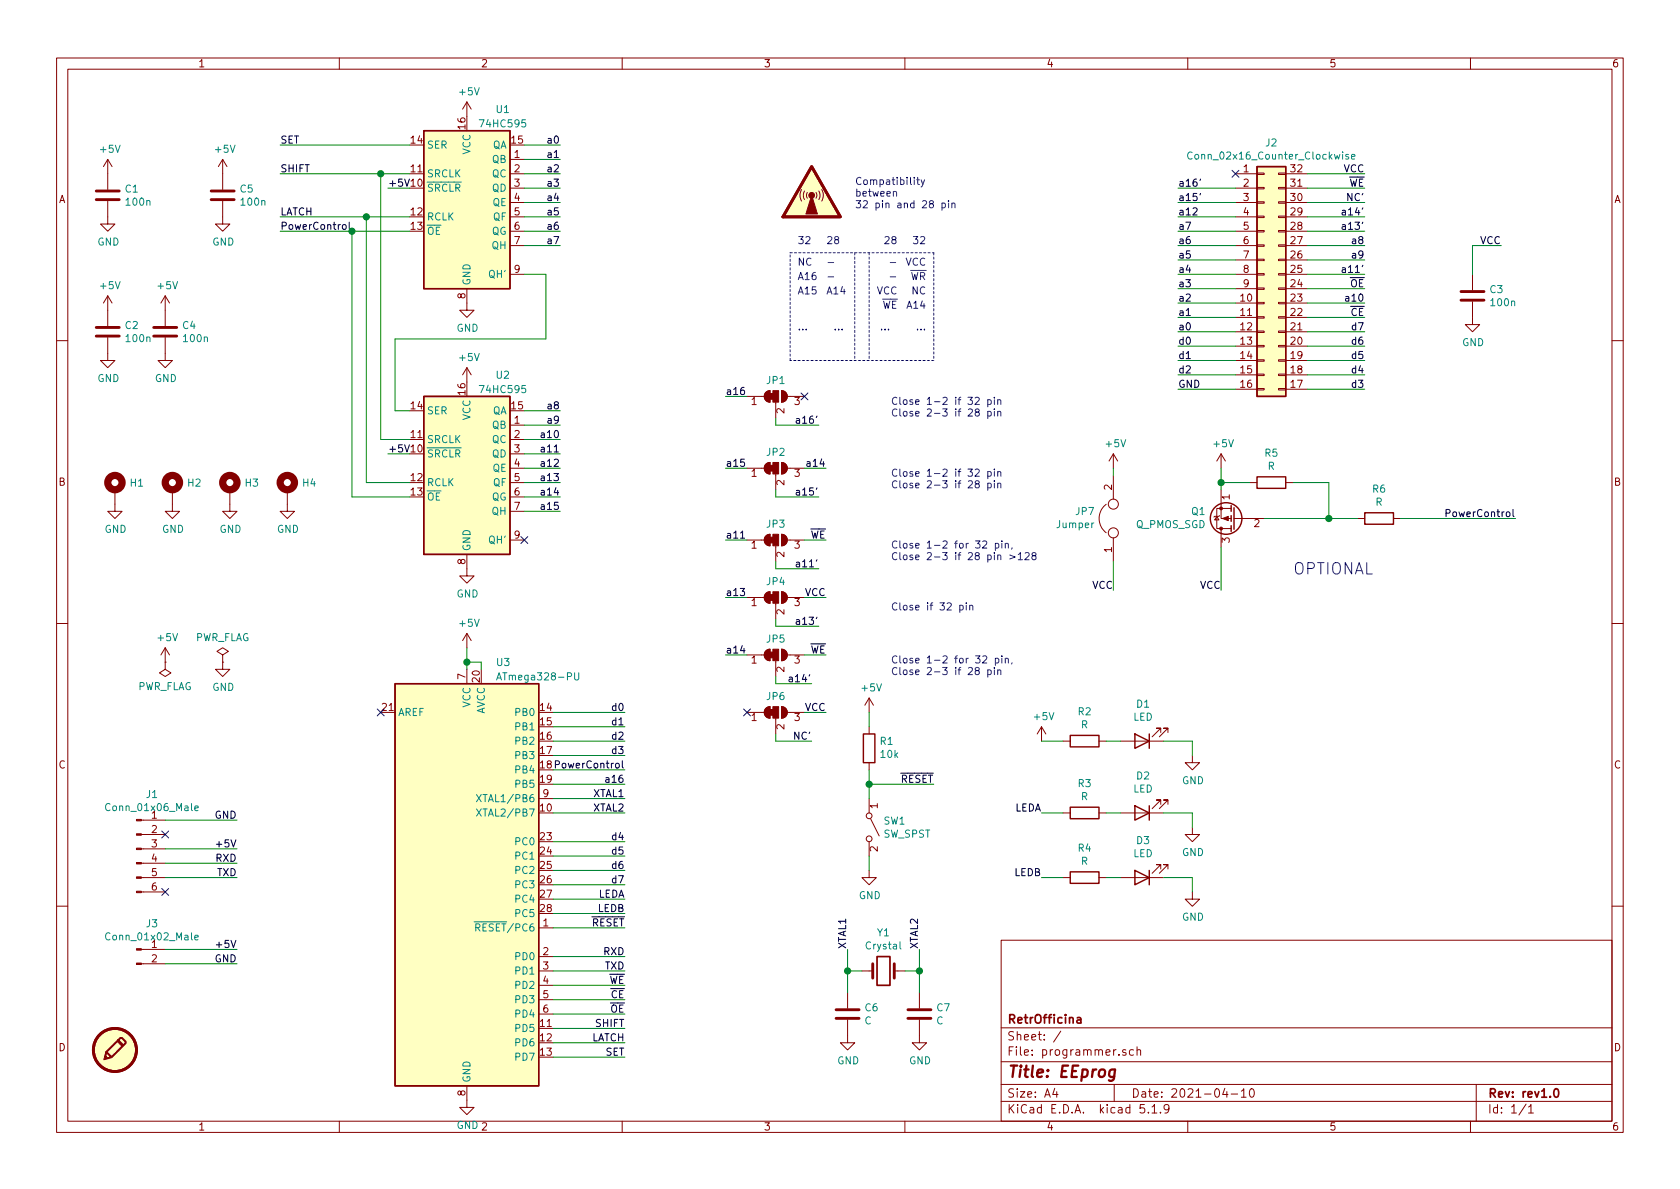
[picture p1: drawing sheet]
EESchema Schematic File Version 4
EELAYER 30 0
EELAYER END
$Descr A4 11693 8268
encoding utf-8
Sheet 1 1
Title "EEprog"
Date "2021-04-10"
Rev "rev1.0"
Comp "RetrOfficina"
Comment1 ""
Comment2 ""
Comment3 ""
Comment4 ""
$EndDescr
$Comp
L Lapis:GraphicSymbol SYM1
U 1 1
P 800 7300
F 0 "SYM1" H 800 7500 50  0001 C CNN
F 1 "GraphicSymbol" H 800 7125 50  0001 C CNN
F 2 "" H 980 7300 50  0001 L CNN
F 3 "" H 800 7350 50  0001 C CNN
F 4 "" H 800 7300 50  0001 C CNN "Manufacturer ref."
F 5 "" H 800 7300 50  0001 C CNN "Manufacturer"
F 6 "" H 800 7300 50  0001 C CNN "Mount"
	1    800  7300
	1    0    0    -1  
$EndComp
$Comp
L 74xx:74HC595 U1
U 1 1
P 3250 1400
F 0 "U1" H 3500 2050 50  0000 C CNN
F 1 "74HC595" H 3500 1950 50  0000 C CNN
F 2 "Package_DIP:DIP-16_W7.62mm_Socket_LongPads" H 3250 1400 50  0001 C CNN
F 3 "http://www.ti.com/lit/ds/symlink/sn74hc595.pdf" H 3250 1400 50  0001 C CNN
	1    3250 1400
	1    0    0    -1  
$EndComp
$Comp
L 74xx:74HC595 U2
U 1 1
P 3250 3250
F 0 "U2" H 3500 3900 50  0000 C CNN
F 1 "74HC595" H 3500 3800 50  0000 C CNN
F 2 "Package_DIP:DIP-16_W7.62mm_Socket_LongPads" H 3250 3250 50  0001 C CNN
F 3 "http://www.ti.com/lit/ds/symlink/sn74hc595.pdf" H 3250 3250 50  0001 C CNN
	1    3250 3250
	1    0    0    -1  
$EndComp
Wire Wire Line
	3650 1900 3800 1900
Wire Wire Line
	3800 1900 3800 2350
Wire Wire Line
	3800 2350 2750 2350
Wire Wire Line
	2750 2350 2750 2850
Wire Wire Line
	2750 2850 2850 2850
$Comp
L MCU_Microchip_ATmega:ATmega328-PU U3
U 1 1
P 3250 6150
F 0 "U3" H 3450 7700 50  0000 L CNN
F 1 "ATmega328-PU" H 3450 7600 50  0000 L CNN
F 2 "Package_DIP:DIP-28_W7.62mm" H 3250 6150 50  0001 C CIN
F 3 "http://ww1.microchip.com/downloads/en/DeviceDoc/ATmega328_P%20AVR%20MCU%20with%20picoPower%20Technology%20Data%20Sheet%2040001984A.pdf" H 3250 6150 50  0001 C CNN
	1    3250 6150
	1    0    0    -1  
$EndComp
$Comp
L power:GND #PWR012
U 1 1
P 3250 2100
F 0 "#PWR012" H 3250 1850 50  0001 C CNN
F 1 "GND" H 3255 1927 50  0000 C CNN
F 2 "" H 3250 2100 50  0001 C CNN
F 3 "" H 3250 2100 50  0001 C CNN
	1    3250 2100
	1    0    0    -1  
$EndComp
$Comp
L power:+5V #PWR011
U 1 1
P 3250 800
F 0 "#PWR011" H 3250 650 50  0001 C CNN
F 1 "+5V" H 3265 973 50  0000 C CNN
F 2 "" H 3250 800 50  0001 C CNN
F 3 "" H 3250 800 50  0001 C CNN
	1    3250 800 
	1    0    0    -1  
$EndComp
$Comp
L power:+5V #PWR013
U 1 1
P 3250 2650
F 0 "#PWR013" H 3250 2500 50  0001 C CNN
F 1 "+5V" H 3265 2823 50  0000 C CNN
F 2 "" H 3250 2650 50  0001 C CNN
F 3 "" H 3250 2650 50  0001 C CNN
	1    3250 2650
	1    0    0    -1  
$EndComp
$Comp
L power:GND #PWR014
U 1 1
P 3250 3950
F 0 "#PWR014" H 3250 3700 50  0001 C CNN
F 1 "GND" H 3255 3777 50  0000 C CNN
F 2 "" H 3250 3950 50  0001 C CNN
F 3 "" H 3250 3950 50  0001 C CNN
	1    3250 3950
	1    0    0    -1  
$EndComp
Wire Wire Line
	3650 1000 3900 1000
Text Label 3900 1000 2    50   ~ 0
a0
Wire Wire Line
	3650 1100 3900 1100
Text Label 3900 1100 2    50   ~ 0
a1
Wire Wire Line
	3650 1200 3900 1200
Text Label 3900 1200 2    50   ~ 0
a2
Wire Wire Line
	3650 1300 3900 1300
Text Label 3900 1300 2    50   ~ 0
a3
Wire Wire Line
	3650 1400 3900 1400
Text Label 3900 1400 2    50   ~ 0
a4
Wire Wire Line
	3650 1500 3900 1500
Text Label 3900 1500 2    50   ~ 0
a5
Wire Wire Line
	3650 1600 3900 1600
Text Label 3900 1600 2    50   ~ 0
a6
Wire Wire Line
	3650 1700 3900 1700
Text Label 3900 1700 2    50   ~ 0
a7
Wire Wire Line
	3650 2850 3900 2850
Text Label 3900 2850 2    50   ~ 0
a8
Wire Wire Line
	3650 2950 3900 2950
Text Label 3900 2950 2    50   ~ 0
a9
Wire Wire Line
	3650 3050 3900 3050
Text Label 3900 3050 2    50   ~ 0
a10
Wire Wire Line
	3650 3150 3900 3150
Text Label 3900 3150 2    50   ~ 0
a11
Wire Wire Line
	3650 3250 3900 3250
Text Label 3900 3250 2    50   ~ 0
a12
Wire Wire Line
	3650 3350 3900 3350
Text Label 3900 3350 2    50   ~ 0
a13
Wire Wire Line
	3650 3450 3900 3450
Text Label 3900 3450 2    50   ~ 0
a14
Wire Wire Line
	3650 3550 3900 3550
Text Label 3900 3550 2    50   ~ 0
a15
Wire Wire Line
	2850 1600 2450 1600
Wire Wire Line
	2850 3450 2450 3450
Text Label 10450 1700 2    50   ~ 0
VCC
Wire Wire Line
	10450 1700 10250 1700
Wire Wire Line
	2850 1000 1950 1000
Wire Wire Line
	2850 3350 2550 3350
Wire Wire Line
	2550 1500 2850 1500
Wire Wire Line
	2550 1500 1950 1500
Connection ~ 2550 1500
$Comp
L Mechanical:MountingHole_Pad H1
U 1 1
P 800 3400
F 0 "H1" H 900 3449 50  0000 L CNN
F 1 "MountingHole_Pad" H 900 3358 50  0001 L CNN
F 2 "MountingHole:MountingHole_3.2mm_M3_Pad" H 800 3400 50  0001 C CNN
F 3 "~" H 800 3400 50  0001 C CNN
	1    800  3400
	1    0    0    -1  
$EndComp
$Comp
L Mechanical:MountingHole_Pad H2
U 1 1
P 1200 3400
F 0 "H2" H 1300 3449 50  0000 L CNN
F 1 "MountingHole_Pad" H 1300 3358 50  0001 L CNN
F 2 "MountingHole:MountingHole_3.2mm_M3_Pad" H 1200 3400 50  0001 C CNN
F 3 "~" H 1200 3400 50  0001 C CNN
	1    1200 3400
	1    0    0    -1  
$EndComp
$Comp
L Mechanical:MountingHole_Pad H3
U 1 1
P 1600 3400
F 0 "H3" H 1700 3449 50  0000 L CNN
F 1 "MountingHole_Pad" H 1700 3358 50  0001 L CNN
F 2 "MountingHole:MountingHole_3.2mm_M3_Pad" H 1600 3400 50  0001 C CNN
F 3 "~" H 1600 3400 50  0001 C CNN
	1    1600 3400
	1    0    0    -1  
$EndComp
$Comp
L Mechanical:MountingHole_Pad H4
U 1 1
P 2000 3400
F 0 "H4" H 2100 3449 50  0000 L CNN
F 1 "MountingHole_Pad" H 2100 3358 50  0001 L CNN
F 2 "MountingHole:MountingHole_3.2mm_M3_Pad" H 2000 3400 50  0001 C CNN
F 3 "~" H 2000 3400 50  0001 C CNN
	1    2000 3400
	1    0    0    -1  
$EndComp
Wire Wire Line
	1150 5700 1650 5700
Wire Wire Line
	1150 5900 1650 5900
Wire Wire Line
	1150 6000 1650 6000
Wire Wire Line
	1150 6100 1650 6100
Text Label 1650 5700 2    50   ~ 0
GND
Text Label 1650 5900 2    50   ~ 0
+5V
Text Label 1650 6000 2    50   ~ 0
RXD
Text Label 1650 6100 2    50   ~ 0
TXD
Wire Wire Line
	2450 1600 2450 3450
Wire Wire Line
	3850 6350 4350 6350
Wire Wire Line
	3850 6450 4350 6450
Text Label 4350 6450 2    50   ~ 0
~RESET
Text Label 6500 5450 2    50   ~ 0
~RESET
Wire Wire Line
	6500 5450 6050 5450
Wire Wire Line
	6050 5550 6050 5450
Connection ~ 6050 5450
Wire Wire Line
	6050 5450 6050 5350
$Comp
L Switch:SW_SPST SW1
U 1 1
P 6050 5750
F 0 "SW1" V 6004 5848 50  0000 L CNN
F 1 "SW_SPST" V 6095 5848 50  0000 L CNN
F 2 "Button_Switch_THT:SW_PUSH_6mm_H4.3mm" H 6050 5750 50  0001 C CNN
F 3 "~" H 6050 5750 50  0001 C CNN
	1    6050 5750
	0    1    1    0   
$EndComp
Wire Wire Line
	6050 5950 6050 6050
$Comp
L power:GND #PWR019
U 1 1
P 6050 6050
F 0 "#PWR019" H 6050 5800 50  0001 C CNN
F 1 "GND" H 6055 5877 50  0000 C CNN
F 2 "" H 6050 6050 50  0001 C CNN
F 3 "" H 6050 6050 50  0001 C CNN
	1    6050 6050
	1    0    0    -1  
$EndComp
$Comp
L Device:R R1
U 1 1
P 6050 5200
F 0 "R1" H 5980 5154 50  0000 R CNN
F 1 "10k" H 5980 5245 50  0000 R CNN
F 2 "Resistor_THT:R_Axial_DIN0204_L3.6mm_D1.6mm_P7.62mm_Horizontal" V 5980 5200 50  0001 C CNN
F 3 "~" H 6050 5200 50  0001 C CNN
	1    6050 5200
	-1   0    0    1   
$EndComp
$Comp
L power:+5V #PWR018
U 1 1
P 6050 4950
F 0 "#PWR018" H 6050 4800 50  0001 C CNN
F 1 "+5V" H 6065 5123 50  0000 C CNN
F 2 "" H 6050 4950 50  0001 C CNN
F 3 "" H 6050 4950 50  0001 C CNN
	1    6050 4950
	1    0    0    -1  
$EndComp
Wire Wire Line
	6050 4950 6050 5050
Wire Wire Line
	8600 2400 8200 2400
Wire Wire Line
	8600 2500 8200 2500
Wire Wire Line
	8600 2600 8200 2600
Text Label 8200 2400 0    50   ~ 0
d0
Text Label 8200 2500 0    50   ~ 0
d1
Text Label 8200 2600 0    50   ~ 0
d2
Wire Wire Line
	3850 6150 4350 6150
Text Label 4350 6150 2    50   ~ 0
d7
Text Label 4350 6050 2    50   ~ 0
d6
Text Label 4350 5950 2    50   ~ 0
d5
Text Label 4350 5850 2    50   ~ 0
d4
Text Label 4350 5250 2    50   ~ 0
d3
Text Label 4350 5150 2    50   ~ 0
d2
Text Label 4350 5050 2    50   ~ 0
d1
Text Label 4350 4950 2    50   ~ 0
d0
Wire Wire Line
	3850 6050 4350 6050
Wire Wire Line
	3850 5950 4350 5950
Wire Wire Line
	3850 5850 4350 5850
Wire Wire Line
	3850 5250 4350 5250
Wire Wire Line
	3850 5150 4350 5150
Wire Wire Line
	3850 5050 4350 5050
Wire Wire Line
	3850 4950 4350 4950
Text Label 1950 1000 0    50   ~ 0
SET
Wire Wire Line
	2550 1500 2550 3350
NoConn ~ 3650 3750
NoConn ~ 2650 4950
$Comp
L power:GND #PWR016
U 1 1
P 3250 7650
F 0 "#PWR016" H 3250 7400 50  0001 C CNN
F 1 "GND" H 3255 7477 50  0000 C CNN
F 2 "" H 3250 7650 50  0001 C CNN
F 3 "" H 3250 7650 50  0001 C CNN
	1    3250 7650
	1    0    0    -1  
$EndComp
$Comp
L power:+5V #PWR015
U 1 1
P 3250 4500
F 0 "#PWR015" H 3250 4350 50  0001 C CNN
F 1 "+5V" H 3265 4673 50  0000 C CNN
F 2 "" H 3250 4500 50  0001 C CNN
F 3 "" H 3250 4500 50  0001 C CNN
	1    3250 4500
	1    0    0    -1  
$EndComp
Wire Wire Line
	3250 4500 3250 4600
Wire Wire Line
	3250 4600 3350 4600
Wire Wire Line
	3350 4600 3350 4650
Connection ~ 3250 4600
Wire Wire Line
	3250 4600 3250 4650
$Comp
L Device:C C3
U 1 1
P 10250 2050
F 0 "C3" H 10365 2096 50  0000 L CNN
F 1 "100n" H 10365 2005 50  0000 L CNN
F 2 "Capacitor_THT:C_Disc_D4.7mm_W2.5mm_P5.00mm" H 10288 1900 50  0001 C CNN
F 3 "~" H 10250 2050 50  0001 C CNN
	1    10250 2050
	1    0    0    -1  
$EndComp
$Comp
L power:GND #PWR06
U 1 1
P 10250 2200
F 0 "#PWR06" H 10250 1950 50  0001 C CNN
F 1 "GND" H 10255 2027 50  0000 C CNN
F 2 "" H 10250 2200 50  0001 C CNN
F 3 "" H 10250 2200 50  0001 C CNN
	1    10250 2200
	1    0    0    -1  
$EndComp
$Comp
L power:+5V #PWR09
U 1 1
P 1550 1200
F 0 "#PWR09" H 1550 1050 50  0001 C CNN
F 1 "+5V" H 1565 1373 50  0000 C CNN
F 2 "" H 1550 1200 50  0001 C CNN
F 3 "" H 1550 1200 50  0001 C CNN
	1    1550 1200
	1    0    0    -1  
$EndComp
$Comp
L power:+5V #PWR03
U 1 1
P 750 2150
F 0 "#PWR03" H 750 2000 50  0001 C CNN
F 1 "+5V" H 765 2323 50  0000 C CNN
F 2 "" H 750 2150 50  0001 C CNN
F 3 "" H 750 2150 50  0001 C CNN
	1    750  2150
	1    0    0    -1  
$EndComp
$Comp
L power:GND #PWR010
U 1 1
P 1550 1500
F 0 "#PWR010" H 1550 1250 50  0001 C CNN
F 1 "GND" H 1555 1327 50  0000 C CNN
F 2 "" H 1550 1500 50  0001 C CNN
F 3 "" H 1550 1500 50  0001 C CNN
	1    1550 1500
	1    0    0    -1  
$EndComp
$Comp
L power:GND #PWR04
U 1 1
P 750 2450
F 0 "#PWR04" H 750 2200 50  0001 C CNN
F 1 "GND" H 755 2277 50  0000 C CNN
F 2 "" H 750 2450 50  0001 C CNN
F 3 "" H 750 2450 50  0001 C CNN
	1    750  2450
	1    0    0    -1  
$EndComp
$Comp
L Device:C C5
U 1 1
P 1550 1350
F 0 "C5" H 1665 1396 50  0000 L CNN
F 1 "100n" H 1665 1305 50  0000 L CNN
F 2 "Capacitor_THT:C_Disc_D4.7mm_W2.5mm_P5.00mm" H 1588 1200 50  0001 C CNN
F 3 "~" H 1550 1350 50  0001 C CNN
	1    1550 1350
	1    0    0    -1  
$EndComp
$Comp
L Device:C C2
U 1 1
P 750 2300
F 0 "C2" H 865 2346 50  0000 L CNN
F 1 "100n" H 865 2255 50  0000 L CNN
F 2 "Capacitor_THT:C_Disc_D4.7mm_W2.5mm_P5.00mm" H 788 2150 50  0001 C CNN
F 3 "~" H 750 2300 50  0001 C CNN
	1    750  2300
	1    0    0    -1  
$EndComp
$Comp
L power:+5V #PWR07
U 1 1
P 1150 2150
F 0 "#PWR07" H 1150 2000 50  0001 C CNN
F 1 "+5V" H 1165 2323 50  0000 C CNN
F 2 "" H 1150 2150 50  0001 C CNN
F 3 "" H 1150 2150 50  0001 C CNN
	1    1150 2150
	1    0    0    -1  
$EndComp
$Comp
L power:GND #PWR08
U 1 1
P 1150 2450
F 0 "#PWR08" H 1150 2200 50  0001 C CNN
F 1 "GND" H 1155 2277 50  0000 C CNN
F 2 "" H 1150 2450 50  0001 C CNN
F 3 "" H 1150 2450 50  0001 C CNN
	1    1150 2450
	1    0    0    -1  
$EndComp
$Comp
L Device:C C4
U 1 1
P 1150 2300
F 0 "C4" H 1265 2346 50  0000 L CNN
F 1 "100n" H 1265 2255 50  0000 L CNN
F 2 "Capacitor_THT:C_Disc_D4.7mm_W2.5mm_P5.00mm" H 1188 2150 50  0001 C CNN
F 3 "~" H 1150 2300 50  0001 C CNN
	1    1150 2300
	1    0    0    -1  
$EndComp
$Comp
L Device:C C1
U 1 1
P 750 1350
F 0 "C1" H 865 1396 50  0000 L CNN
F 1 "100n" H 865 1305 50  0000 L CNN
F 2 "Capacitor_THT:C_Disc_D4.7mm_W2.5mm_P5.00mm" H 788 1200 50  0001 C CNN
F 3 "~" H 750 1350 50  0001 C CNN
	1    750  1350
	1    0    0    -1  
$EndComp
$Comp
L power:GND #PWR02
U 1 1
P 750 1500
F 0 "#PWR02" H 750 1250 50  0001 C CNN
F 1 "GND" H 755 1327 50  0000 C CNN
F 2 "" H 750 1500 50  0001 C CNN
F 3 "" H 750 1500 50  0001 C CNN
	1    750  1500
	1    0    0    -1  
$EndComp
$Comp
L power:+5V #PWR01
U 1 1
P 750 1200
F 0 "#PWR01" H 750 1050 50  0001 C CNN
F 1 "+5V" H 765 1373 50  0000 C CNN
F 2 "" H 750 1200 50  0001 C CNN
F 3 "" H 750 1200 50  0001 C CNN
	1    750  1200
	1    0    0    -1  
$EndComp
Wire Wire Line
	3850 6650 4350 6650
Wire Wire Line
	3850 6750 4350 6750
Text Label 4350 6650 2    50   ~ 0
RXD
Text Label 4350 6750 2    50   ~ 0
TXD
Wire Wire Line
	3850 6950 4350 6950
Wire Wire Line
	3850 7050 4350 7050
Text Label 4350 6950 2    50   ~ 0
~CE
Text Label 4350 7050 2    50   ~ 0
~OE
Wire Wire Line
	3850 7150 4350 7150
Wire Wire Line
	3850 7350 4350 7350
Wire Wire Line
	3850 7250 4350 7250
Text Label 4350 7350 2    50   ~ 0
SET
Text Label 4350 7150 2    50   ~ 0
SHIFT
Text Label 4350 7250 2    50   ~ 0
LATCH
$Comp
L Connector:Conn_01x06_Male J1
U 1 1
P 950 5900
F 0 "J1" H 1058 6281 50  0000 C CNN
F 1 "Conn_01x06_Male" H 1058 6190 50  0000 C CNN
F 2 "Connector_PinHeader_2.54mm:PinHeader_1x06_P2.54mm_Vertical" H 950 5900 50  0001 C CNN
F 3 "~" H 950 5900 50  0001 C CNN
	1    950  5900
	1    0    0    -1  
$EndComp
Wire Wire Line
	3850 5450 4350 5450
Text Label 4350 5450 2    50   ~ 0
a16
Wire Wire Line
	3850 6850 4350 6850
Text Label 4350 6850 2    50   ~ 0
~WE
Wire Wire Line
	8600 2300 8200 2300
Text Label 8200 2300 0    50   ~ 0
a0
Wire Wire Line
	8600 2200 8200 2200
Text Label 8200 2200 0    50   ~ 0
a1
Wire Wire Line
	8600 2100 8200 2100
Text Label 8200 2100 0    50   ~ 0
a2
Wire Wire Line
	8600 2000 8200 2000
Text Label 8200 2000 0    50   ~ 0
a3
Wire Wire Line
	8600 1900 8200 1900
Text Label 8200 1900 0    50   ~ 0
a4
Wire Wire Line
	8600 1800 8200 1800
Text Label 8200 1800 0    50   ~ 0
a5
Wire Wire Line
	8600 1700 8200 1700
Text Label 8200 1700 0    50   ~ 0
a6
Wire Wire Line
	8600 1600 8200 1600
Text Label 8200 1600 0    50   ~ 0
a7
Wire Wire Line
	8600 1500 8200 1500
Text Label 8200 1500 0    50   ~ 0
a12
Wire Wire Line
	8600 1400 8200 1400
Wire Wire Line
	8600 1300 8200 1300
Text Label 8200 1400 0    50   ~ 0
a15'
Text Label 8200 1300 0    50   ~ 0
a16'
$Comp
L Graphic:SYM_Radio_Waves_Large #SYM1
U 1 1
P 5650 1300
F 0 "#SYM1" H 5650 1440 50  0001 C CNN
F 1 "sdasdsad" H 5650 1175 50  0001 C CNN
F 2 "" H 5650 1125 50  0001 C CNN
F 3 "~" H 5680 1100 50  0001 C CNN
	1    5650 1300
	1    0    0    -1  
$EndComp
Text Notes 5950 1450 0    50   ~ 0
Compatibility\nbetween\n32 pin and 28 pin
$Comp
L Jumper:SolderJumper_3_Bridged12 JP3
U 1 1
P 5400 3750
F 0 "JP3" H 5400 3863 50  0000 C CNN
F 1 "SolderJumper_3_Bridged12" H 5400 3864 50  0001 C CNN
F 2 "BarePinStrip:PinHeader_1x03_P2.54mm_Vertical" H 5400 3750 50  0001 C CNN
F 3 "~" H 5400 3750 50  0001 C CNN
	1    5400 3750
	1    0    0    -1  
$EndComp
Wire Wire Line
	5200 3750 5050 3750
Wire Wire Line
	5600 3750 5750 3750
Wire Wire Line
	5400 3900 5400 3950
Wire Wire Line
	5400 3950 5700 3950
Text Label 5050 3750 0    50   ~ 0
a11
Text Label 5700 3950 2    50   ~ 0
a11'
Text Label 5750 3750 2    50   ~ 0
~WE
$Comp
L Jumper:SolderJumper_3_Bridged12 JP5
U 1 1
P 5400 4550
F 0 "JP5" H 5400 4663 50  0000 C CNN
F 1 "SolderJumper_3_Bridged12" H 5400 4664 50  0001 C CNN
F 2 "BarePinStrip:PinHeader_1x03_P2.54mm_Vertical" H 5400 4550 50  0001 C CNN
F 3 "~" H 5400 4550 50  0001 C CNN
	1    5400 4550
	1    0    0    -1  
$EndComp
Wire Wire Line
	5200 4550 5050 4550
Wire Wire Line
	5600 4550 5750 4550
Wire Wire Line
	5400 4700 5400 4750
Wire Wire Line
	5400 4750 5650 4750
Text Label 5750 4550 2    50   ~ 0
~WE
Text Label 5650 4750 2    50   ~ 0
a14'
Text Label 5050 4550 0    50   ~ 0
a14
Text Label 5700 3450 2    50   ~ 0
a15'
$Comp
L Device:Crystal Y1
U 1 1
P 6150 6750
F 0 "Y1" H 6150 7018 50  0000 C CNN
F 1 "Crystal" H 6150 6927 50  0000 C CNN
F 2 "Crystal:Crystal_HC49-4H_Vertical" H 6150 6750 50  0001 C CNN
F 3 "~" H 6150 6750 50  0001 C CNN
	1    6150 6750
	1    0    0    -1  
$EndComp
$Comp
L Device:C C6
U 1 1
P 5900 7050
F 0 "C6" H 6015 7096 50  0000 L CNN
F 1 "C" H 6015 7005 50  0000 L CNN
F 2 "Capacitor_THT:C_Disc_D3.0mm_W1.6mm_P2.50mm" H 5938 6900 50  0001 C CNN
F 3 "~" H 5900 7050 50  0001 C CNN
	1    5900 7050
	1    0    0    -1  
$EndComp
Wire Wire Line
	5900 6900 5900 6750
Wire Wire Line
	5900 6750 6000 6750
Wire Wire Line
	5900 6750 5900 6600
Connection ~ 5900 6750
$Comp
L Device:C C7
U 1 1
P 6400 7050
F 0 "C7" H 6285 7096 50  0000 R CNN
F 1 "C" H 6285 7005 50  0000 R CNN
F 2 "Capacitor_THT:C_Disc_D3.0mm_W1.6mm_P2.50mm" H 6438 6900 50  0001 C CNN
F 3 "~" H 6400 7050 50  0001 C CNN
	1    6400 7050
	-1   0    0    -1  
$EndComp
Wire Wire Line
	6400 6900 6400 6750
Wire Wire Line
	6400 6750 6300 6750
Wire Wire Line
	6400 6750 6400 6600
Connection ~ 6400 6750
$Comp
L power:GND #PWR017
U 1 1
P 5900 7200
F 0 "#PWR017" H 5900 6950 50  0001 C CNN
F 1 "GND" H 5905 7027 50  0000 C CNN
F 2 "" H 5900 7200 50  0001 C CNN
F 3 "" H 5900 7200 50  0001 C CNN
	1    5900 7200
	1    0    0    -1  
$EndComp
$Comp
L power:GND #PWR020
U 1 1
P 6400 7200
F 0 "#PWR020" H 6400 6950 50  0001 C CNN
F 1 "GND" H 6405 7027 50  0000 C CNN
F 2 "" H 6400 7200 50  0001 C CNN
F 3 "" H 6400 7200 50  0001 C CNN
	1    6400 7200
	1    0    0    -1  
$EndComp
Text Label 5900 6600 1    50   ~ 0
XTAL1
Text Label 6400 6600 1    50   ~ 0
XTAL2
Text Label 4350 5550 2    50   ~ 0
XTAL1
Text Label 4350 5650 2    50   ~ 0
XTAL2
Wire Wire Line
	4350 5550 3850 5550
Wire Wire Line
	4350 5650 3850 5650
Wire Wire Line
	4350 5350 3850 5350
Text Label 4350 5350 2    50   ~ 0
PowerControl
Wire Wire Line
	2450 1600 1950 1600
Connection ~ 2450 1600
Wire Wire Line
	2650 3050 2850 3050
Connection ~ 2650 1200
Wire Wire Line
	2650 1200 1950 1200
Wire Wire Line
	2850 1200 2650 1200
Wire Wire Line
	2650 1200 2650 3050
Wire Wire Line
	2850 1300 2700 1300
Wire Wire Line
	2850 3150 2700 3150
Text Label 2700 3150 0    50   ~ 0
+5V
Text Label 2700 1300 0    50   ~ 0
+5V
Wire Notes Line
	5500 1750 6500 1750
Wire Notes Line
	6500 2500 5500 2500
Wire Notes Line
	5500 2500 5500 1750
Wire Notes Line
	6500 1750 6500 2500
Wire Notes Line
	5950 1750 5950 2500
Wire Notes Line
	6050 1750 6050 2500
Text Notes 5550 1850 0    50   ~ 0
NC
Text Notes 5750 1850 0    50   ~ 0
-
Text Notes 5550 1950 0    50   ~ 0
A16
Text Notes 5750 1950 0    50   ~ 0
-
Text Notes 5550 2050 0    50   ~ 0
A15
Text Notes 5750 2050 0    50   ~ 0
A14
Text Notes 5550 2300 0    50   ~ 0
...
Text Notes 5800 2300 0    50   ~ 0
...
Text Notes 6450 1850 2    50   ~ 0
VCC
Text Notes 6250 1850 2    50   ~ 0
-
Text Notes 6450 1950 2    50   ~ 0
~WR
Text Notes 6250 1950 2    50   ~ 0
-
Text Notes 6450 2050 2    50   ~ 0
NC
Text Notes 6250 2050 2    50   ~ 0
VCC
Text Notes 6450 2150 2    50   ~ 0
A14
Text Notes 6250 2150 2    50   ~ 0
~WE
Text Notes 6450 2300 2    50   ~ 0
...
Text Notes 6200 2300 2    50   ~ 0
...
Text Notes 5550 1700 0    50   ~ 0
32
Text Notes 5750 1700 0    50   ~ 0
28
Text Notes 6450 1700 2    50   ~ 0
32
Text Notes 6250 1700 2    50   ~ 0
28
NoConn ~ 1150 6200
NoConn ~ 1150 5800
Text Notes 6200 3400 0    50   ~ 0
Close 1-2 if 32 pin\nClose 2-3 if 28 pin
Text Notes 6200 3900 0    50   ~ 0
Close 1-2 for 32 pin,\nClose 2-3 if 28 pin >128
Text Notes 6200 4250 0    50   ~ 0
Close if 32 pin
$Comp
L Jumper:SolderJumper_3_Bridged12 JP2
U 1 1
P 5400 3250
F 0 "JP2" H 5400 3363 50  0000 C CNN
F 1 "SolderJumper_3_Bridged12" H 5400 3364 50  0001 C CNN
F 2 "BarePinStrip:PinHeader_1x03_P2.54mm_Vertical" H 5400 3250 50  0001 C CNN
F 3 "~" H 5400 3250 50  0001 C CNN
	1    5400 3250
	1    0    0    -1  
$EndComp
Wire Wire Line
	5200 3250 5050 3250
Wire Wire Line
	5600 3250 5750 3250
Wire Wire Line
	5400 3400 5400 3450
Wire Wire Line
	5400 3450 5700 3450
Text Label 5050 3250 0    50   ~ 0
a15
Text Label 5750 3250 2    50   ~ 0
a14
Text Notes 6200 4700 0    50   ~ 0
Close 1-2 for 32 pin,\nClose 2-3 if 28 pin
$Comp
L Device:LED D2
U 1 1
P 7950 5650
F 0 "D2" H 7943 5395 50  0000 C CNN
F 1 "LED" H 7943 5486 50  0000 C CNN
F 2 "LED_THT:LED_D5.0mm" H 7950 5650 50  0001 C CNN
F 3 "~" H 7950 5650 50  0001 C CNN
	1    7950 5650
	-1   0    0    1   
$EndComp
$Comp
L Device:R R3
U 1 1
P 7550 5650
F 0 "R3" V 7343 5650 50  0000 C CNN
F 1 "R" V 7434 5650 50  0000 C CNN
F 2 "Resistor_THT:R_Axial_DIN0204_L3.6mm_D1.6mm_P7.62mm_Horizontal" V 7480 5650 50  0001 C CNN
F 3 "~" H 7550 5650 50  0001 C CNN
	1    7550 5650
	0    1    1    0   
$EndComp
Wire Wire Line
	7400 5650 7250 5650
Wire Wire Line
	7800 5650 7700 5650
Wire Wire Line
	8100 5650 8300 5650
Wire Wire Line
	8300 5650 8300 5750
$Comp
L power:GND #PWR023
U 1 1
P 8300 5750
F 0 "#PWR023" H 8300 5500 50  0001 C CNN
F 1 "GND" H 8305 5577 50  0000 C CNN
F 2 "" H 8300 5750 50  0001 C CNN
F 3 "" H 8300 5750 50  0001 C CNN
	1    8300 5750
	1    0    0    -1  
$EndComp
$Comp
L Device:LED D3
U 1 1
P 7950 6100
F 0 "D3" H 7943 5845 50  0000 C CNN
F 1 "LED" H 7943 5936 50  0000 C CNN
F 2 "LED_THT:LED_D5.0mm" H 7950 6100 50  0001 C CNN
F 3 "~" H 7950 6100 50  0001 C CNN
	1    7950 6100
	-1   0    0    1   
$EndComp
$Comp
L Device:R R4
U 1 1
P 7550 6100
F 0 "R4" V 7343 6100 50  0000 C CNN
F 1 "R" V 7434 6100 50  0000 C CNN
F 2 "Resistor_THT:R_Axial_DIN0204_L3.6mm_D1.6mm_P7.62mm_Horizontal" V 7480 6100 50  0001 C CNN
F 3 "~" H 7550 6100 50  0001 C CNN
	1    7550 6100
	0    1    1    0   
$EndComp
Wire Wire Line
	7400 6100 7250 6100
Wire Wire Line
	7800 6100 7700 6100
Wire Wire Line
	8100 6100 8300 6100
Wire Wire Line
	8300 6100 8300 6200
$Comp
L power:GND #PWR024
U 1 1
P 8300 6200
F 0 "#PWR024" H 8300 5950 50  0001 C CNN
F 1 "GND" H 8305 6027 50  0000 C CNN
F 2 "" H 8300 6200 50  0001 C CNN
F 3 "" H 8300 6200 50  0001 C CNN
	1    8300 6200
	1    0    0    -1  
$EndComp
Text Label 4350 6350 2    50   ~ 0
LEDB
Text Label 4350 6250 2    50   ~ 0
LEDA
Wire Wire Line
	3850 6250 4350 6250
Text Label 7250 5650 2    50   ~ 0
LEDA
Text Label 7250 6100 2    50   ~ 0
LEDB
$Comp
L Connector_Generic:Conn_02x16_Counter_Clockwise J2
U 1 1
P 8800 1900
F 0 "J2" H 8850 2817 50  0000 C CNN
F 1 "Conn_02x16_Counter_Clockwise" H 8850 2726 50  0000 C CNN
F 2 "Socket:DIP_Socket-32_W11.9_W12.7_W15.24_W17.78_W18.5_3M_232-1285-00-0602J" H 8800 1900 50  0001 C CNN
F 3 "~" H 8800 1900 50  0001 C CNN
	1    8800 1900
	1    0    0    -1  
$EndComp
Wire Wire Line
	8600 2700 8200 2700
Text Label 8200 2700 0    50   ~ 0
GND
NoConn ~ 8600 1200
Text Label 5700 2950 2    50   ~ 0
a16'
Text Notes 6200 2900 0    50   ~ 0
Close 1-2 if 32 pin\nClose 2-3 if 28 pin
$Comp
L Jumper:SolderJumper_3_Bridged12 JP1
U 1 1
P 5400 2750
F 0 "JP1" H 5400 2863 50  0000 C CNN
F 1 "SolderJumper_3_Bridged12" H 5400 2864 50  0001 C CNN
F 2 "BarePinStrip:PinHeader_1x03_P2.54mm_Vertical" H 5400 2750 50  0001 C CNN
F 3 "~" H 5400 2750 50  0001 C CNN
	1    5400 2750
	1    0    0    -1  
$EndComp
Wire Wire Line
	5200 2750 5050 2750
Wire Wire Line
	5400 2900 5400 2950
Wire Wire Line
	5400 2950 5700 2950
Text Label 5050 2750 0    50   ~ 0
a16
NoConn ~ 5600 2750
$Comp
L Jumper:SolderJumper_3_Bridged12 JP4
U 1 1
P 5400 4150
F 0 "JP4" H 5400 4263 50  0000 C CNN
F 1 "SolderJumper_3_Bridged12" H 5400 4264 50  0001 C CNN
F 2 "BarePinStrip:PinHeader_1x03_P2.54mm_Vertical" H 5400 4150 50  0001 C CNN
F 3 "~" H 5400 4150 50  0001 C CNN
	1    5400 4150
	1    0    0    -1  
$EndComp
Wire Wire Line
	5200 4150 5050 4150
Wire Wire Line
	5600 4150 5750 4150
Wire Wire Line
	5400 4300 5400 4350
Wire Wire Line
	5400 4350 5700 4350
Text Label 5050 4150 0    50   ~ 0
a13
Text Label 5700 4350 2    50   ~ 0
a13'
Text Label 5750 4150 2    50   ~ 0
VCC
$Comp
L Jumper:SolderJumper_3_Bridged12 JP6
U 1 1
P 5400 4950
F 0 "JP6" H 5400 5063 50  0000 C CNN
F 1 "SolderJumper_3_Bridged12" H 5400 5064 50  0001 C CNN
F 2 "BarePinStrip:PinHeader_1x03_P2.54mm_Vertical" H 5400 4950 50  0001 C CNN
F 3 "~" H 5400 4950 50  0001 C CNN
	1    5400 4950
	1    0    0    -1  
$EndComp
Wire Wire Line
	5600 4950 5750 4950
Wire Wire Line
	5400 5100 5400 5150
Wire Wire Line
	5400 5150 5650 5150
Text Label 5750 4950 2    50   ~ 0
VCC
Text Label 5650 5150 2    50   ~ 0
NC'
NoConn ~ 5200 4950
Wire Wire Line
	9100 2400 9500 2400
Wire Wire Line
	9100 2500 9500 2500
Wire Wire Line
	9100 2600 9500 2600
Text Label 9500 2400 2    50   ~ 0
d6
Text Label 9500 2500 2    50   ~ 0
d5
Text Label 9500 2600 2    50   ~ 0
d4
Wire Wire Line
	9100 2300 9500 2300
Text Label 9500 2300 2    50   ~ 0
d7
Wire Wire Line
	9100 2200 9500 2200
Text Label 9500 2200 2    50   ~ 0
~CE
Wire Wire Line
	9100 2100 9500 2100
Wire Wire Line
	9100 2000 9500 2000
Text Label 9500 2000 2    50   ~ 0
~OE
Wire Wire Line
	9100 1900 9500 1900
Text Label 9500 1900 2    50   ~ 0
a11'
Wire Wire Line
	9100 1800 9500 1800
Text Label 9500 1800 2    50   ~ 0
a9
Wire Wire Line
	9100 1700 9500 1700
Text Label 9500 1700 2    50   ~ 0
a8
Wire Wire Line
	9100 1600 9500 1600
Text Label 9500 1600 2    50   ~ 0
a13'
Wire Wire Line
	9100 1500 9500 1500
Text Label 9500 1500 2    50   ~ 0
a14'
Wire Wire Line
	9100 1400 9500 1400
Wire Wire Line
	9100 1300 9500 1300
Text Label 9500 1400 2    50   ~ 0
NC'
Text Label 9500 1300 2    50   ~ 0
~WE
Wire Wire Line
	9100 2700 9500 2700
Text Label 9500 2700 2    50   ~ 0
d3
Text Label 9500 2100 2    50   ~ 0
a10
Text Label 1950 1200 0    50   ~ 0
SHIFT
Text Label 1950 1500 0    50   ~ 0
LATCH
$Comp
L power:+5V #PWR025
U 1 1
P 8500 3250
F 0 "#PWR025" H 8500 3100 50  0001 C CNN
F 1 "+5V" H 8515 3423 50  0000 C CNN
F 2 "" H 8500 3250 50  0001 C CNN
F 3 "" H 8500 3250 50  0001 C CNN
	1    8500 3250
	1    0    0    -1  
$EndComp
Wire Wire Line
	8500 3800 8500 4100
Text Label 8500 4100 2    50   ~ 0
VCC
$Comp
L Device:LED D1
U 1 1
P 7950 5150
F 0 "D1" H 7943 4895 50  0000 C CNN
F 1 "LED" H 7943 4986 50  0000 C CNN
F 2 "LED_THT:LED_D5.0mm" H 7950 5150 50  0001 C CNN
F 3 "~" H 7950 5150 50  0001 C CNN
	1    7950 5150
	-1   0    0    1   
$EndComp
$Comp
L Device:R R2
U 1 1
P 7550 5150
F 0 "R2" V 7343 5150 50  0000 C CNN
F 1 "R" V 7434 5150 50  0000 C CNN
F 2 "Resistor_THT:R_Axial_DIN0204_L3.6mm_D1.6mm_P7.62mm_Horizontal" V 7480 5150 50  0001 C CNN
F 3 "~" H 7550 5150 50  0001 C CNN
	1    7550 5150
	0    1    1    0   
$EndComp
Wire Wire Line
	7400 5150 7250 5150
Wire Wire Line
	7800 5150 7700 5150
Wire Wire Line
	8100 5150 8300 5150
Wire Wire Line
	8300 5150 8300 5250
$Comp
L power:GND #PWR022
U 1 1
P 8300 5250
F 0 "#PWR022" H 8300 5000 50  0001 C CNN
F 1 "GND" H 8305 5077 50  0000 C CNN
F 2 "" H 8300 5250 50  0001 C CNN
F 3 "" H 8300 5250 50  0001 C CNN
	1    8300 5250
	1    0    0    -1  
$EndComp
$Comp
L power:+5V #PWR021
U 1 1
P 7250 5150
F 0 "#PWR021" H 7250 5000 50  0001 C CNN
F 1 "+5V" H 7265 5323 50  0000 C CNN
F 2 "" H 7250 5150 50  0001 C CNN
F 3 "" H 7250 5150 50  0001 C CNN
	1    7250 5150
	1    0    0    -1  
$EndComp
$Comp
L Device:Q_PMOS_SGD Q1
U 1 1
P 8600 3600
F 0 "Q1" H 8805 3554 50  0000 L CNN
F 1 "Q_PMOS_SGD" H 8805 3645 50  0000 L CNN
F 2 "Package_TO_SOT_THT:TO-92_Inline" H 8800 3700 50  0001 C CNN
F 3 "~" H 8600 3600 50  0001 C CNN
	1    8600 3600
	-1   0    0    1   
$EndComp
Wire Wire Line
	8500 3250 8500 3350
Wire Wire Line
	8500 3350 8700 3350
Connection ~ 8500 3350
Wire Wire Line
	8500 3350 8500 3400
$Comp
L Device:R R5
U 1 1
P 8850 3350
F 0 "R5" V 8643 3350 50  0000 C CNN
F 1 "R" V 8734 3350 50  0000 C CNN
F 2 "Resistor_THT:R_Axial_DIN0204_L3.6mm_D1.6mm_P7.62mm_Horizontal" V 8780 3350 50  0001 C CNN
F 3 "~" H 8850 3350 50  0001 C CNN
	1    8850 3350
	0    1    1    0   
$EndComp
Wire Wire Line
	9000 3350 9250 3350
Wire Wire Line
	9250 3350 9250 3600
Wire Wire Line
	9250 3600 9450 3600
Wire Wire Line
	9250 3600 8800 3600
Connection ~ 9250 3600
Text Label 10550 3600 2    50   ~ 0
PowerControl
Text Label 1950 1600 0    50   ~ 0
PowerControl
$Comp
L Device:Jumper JP7
U 1 1
P 7750 3600
F 0 "JP7" V 7796 3727 50  0000 L CNN
F 1 "Jumper" V 7705 3727 50  0000 L CNN
F 2 "Jumper:SolderJumper-2_P1.3mm_Open_TrianglePad1.0x1.5mm" H 7750 3600 50  0001 C CNN
F 3 "~" H 7750 3600 50  0001 C CNN
	1    7750 3600
	0    -1   -1   0   
$EndComp
Wire Wire Line
	7750 3300 7750 3250
$Comp
L power:+5V #PWR0101
U 1 1
P 7750 3250
F 0 "#PWR0101" H 7750 3100 50  0001 C CNN
F 1 "+5V" H 7765 3423 50  0000 C CNN
F 2 "" H 7750 3250 50  0001 C CNN
F 3 "" H 7750 3250 50  0001 C CNN
	1    7750 3250
	1    0    0    -1  
$EndComp
Wire Wire Line
	7750 3900 7750 4100
Text Label 7750 4100 2    50   ~ 0
VCC
$Comp
L Device:R R6
U 1 1
P 9600 3600
F 0 "R6" V 9393 3600 50  0000 C CNN
F 1 "R" V 9484 3600 50  0000 C CNN
F 2 "Resistor_THT:R_Axial_DIN0204_L3.6mm_D1.6mm_P7.62mm_Horizontal" V 9530 3600 50  0001 C CNN
F 3 "~" H 9600 3600 50  0001 C CNN
	1    9600 3600
	0    1    1    0   
$EndComp
Wire Wire Line
	9750 3600 10550 3600
$Comp
L power:+5V #PWR0102
U 1 1
P 1150 4600
F 0 "#PWR0102" H 1150 4450 50  0001 C CNN
F 1 "+5V" H 1165 4773 50  0000 C CNN
F 2 "" H 1150 4600 50  0001 C CNN
F 3 "" H 1150 4600 50  0001 C CNN
	1    1150 4600
	1    0    0    -1  
$EndComp
$Comp
L power:GND #PWR0103
U 1 1
P 1550 4600
F 0 "#PWR0103" H 1550 4350 50  0001 C CNN
F 1 "GND" H 1555 4427 50  0000 C CNN
F 2 "" H 1550 4600 50  0001 C CNN
F 3 "" H 1550 4600 50  0001 C CNN
	1    1550 4600
	1    0    0    -1  
$EndComp
$Comp
L power:PWR_FLAG #FLG0101
U 1 1
P 1550 4600
F 0 "#FLG0101" H 1550 4675 50  0001 C CNN
F 1 "PWR_FLAG" H 1550 4773 50  0000 C CNN
F 2 "" H 1550 4600 50  0001 C CNN
F 3 "~" H 1550 4600 50  0001 C CNN
	1    1550 4600
	1    0    0    -1  
$EndComp
$Comp
L power:PWR_FLAG #FLG0102
U 1 1
P 1150 4600
F 0 "#FLG0102" H 1150 4675 50  0001 C CNN
F 1 "PWR_FLAG" H 1150 4773 50  0000 C CNN
F 2 "" H 1150 4600 50  0001 C CNN
F 3 "~" H 1150 4600 50  0001 C CNN
	1    1150 4600
	-1   0    0    1   
$EndComp
$Comp
L power:GND #PWR0104
U 1 1
P 800 3500
F 0 "#PWR0104" H 800 3250 50  0001 C CNN
F 1 "GND" H 805 3327 50  0000 C CNN
F 2 "" H 800 3500 50  0001 C CNN
F 3 "" H 800 3500 50  0001 C CNN
	1    800  3500
	1    0    0    -1  
$EndComp
$Comp
L power:GND #PWR0105
U 1 1
P 1200 3500
F 0 "#PWR0105" H 1200 3250 50  0001 C CNN
F 1 "GND" H 1205 3327 50  0000 C CNN
F 2 "" H 1200 3500 50  0001 C CNN
F 3 "" H 1200 3500 50  0001 C CNN
	1    1200 3500
	1    0    0    -1  
$EndComp
$Comp
L power:GND #PWR0106
U 1 1
P 1600 3500
F 0 "#PWR0106" H 1600 3250 50  0001 C CNN
F 1 "GND" H 1605 3327 50  0000 C CNN
F 2 "" H 1600 3500 50  0001 C CNN
F 3 "" H 1600 3500 50  0001 C CNN
	1    1600 3500
	1    0    0    -1  
$EndComp
$Comp
L power:GND #PWR0107
U 1 1
P 2000 3500
F 0 "#PWR0107" H 2000 3250 50  0001 C CNN
F 1 "GND" H 2005 3327 50  0000 C CNN
F 2 "" H 2000 3500 50  0001 C CNN
F 3 "" H 2000 3500 50  0001 C CNN
	1    2000 3500
	1    0    0    -1  
$EndComp
Wire Wire Line
	10250 1700 10250 1900
Text Label 9500 1200 2    50   ~ 0
VCC
Wire Wire Line
	9500 1200 9100 1200
$Comp
L Connector:Conn_01x02_Male J3
U 1 1
P 950 6600
F 0 "J3" H 1058 6781 50  0000 C CNN
F 1 "Conn_01x02_Male" H 1058 6690 50  0000 C CNN
F 2 "Connector_Molex:Molex_KK-254_AE-6410-02A_1x02_P2.54mm_Vertical" H 950 6600 50  0001 C CNN
F 3 "~" H 950 6600 50  0001 C CNN
	1    950  6600
	1    0    0    -1  
$EndComp
Wire Wire Line
	1150 6600 1650 6600
Text Label 1650 6600 2    50   ~ 0
+5V
Wire Wire Line
	1150 6700 1650 6700
Text Label 1650 6700 2    50   ~ 0
GND
Text Notes 9000 4000 0    79   ~ 0
OPTIONAL
$EndSCHEMATC
